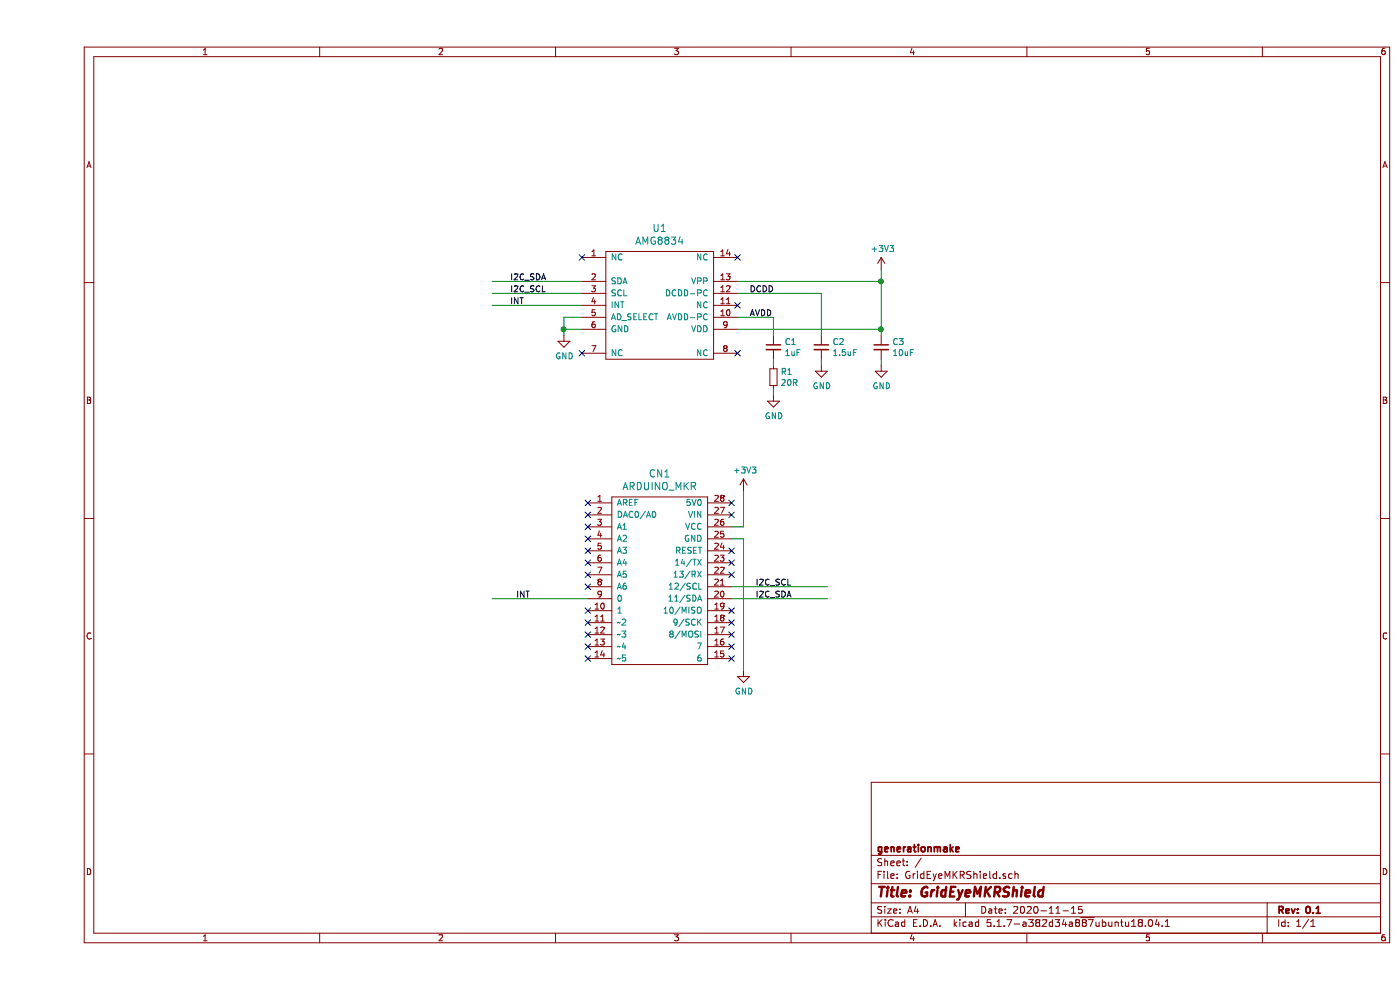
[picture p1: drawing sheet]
EESchema Schematic File Version 4
EELAYER 30 0
EELAYER END
$Descr A4 11693 8268
encoding utf-8
Sheet 1 1
Title "GridEyeMKRShield"
Date "2020-11-15"
Rev "0.1"
Comp "generationmake"
Comment1 ""
Comment2 ""
Comment3 ""
Comment4 ""
$EndDescr
$Comp
L MODULE_compute:ARDUINO_MKR CN1
U 1 1
P 5200 4850
F 0 "CN1" H 5200 5747 60  0000 C CNN
F 1 "ARDUINO_MKR" H 5200 5641 60  0000 C CNN
F 2 "MODULE_compute:ARDUINO_MKR" H 5100 5500 60  0001 C CNN
F 3 "" H 5200 4550 60  0000 C CNN
	1    5200 4850
	1    0    0    -1  
$EndComp
$Comp
L IC_sensor:AMG8834 U1
U 1 1
P 5200 2550
F 0 "U1" H 5200 3197 60  0000 C CNN
F 1 "AMG8834" H 5200 3091 60  0000 C CNN
F 2 "IC_sensor:AMG88xx" H 5100 2950 60  0001 C CNN
F 3 "" H 5200 2550 60  0000 C CNN
	1    5200 2550
	1    0    0    -1  
$EndComp
$Comp
L devices:C_0603 C1
U 1 1
P 6150 2900
F 0 "C1" H 6242 2946 50  0000 L CNN
F 1 "1uF" H 6242 2855 50  0000 L CNN
F 2 "capacitors:C_0603" H 6150 2750 50  0001 C CNN
F 3 "" H 6150 2900 50  0000 C CNN
	1    6150 2900
	1    0    0    -1  
$EndComp
$Comp
L devices:C_0603 C2
U 1 1
P 6550 2900
F 0 "C2" H 6642 2946 50  0000 L CNN
F 1 "1.5uF" H 6642 2855 50  0000 L CNN
F 2 "capacitors:C_0603" H 6550 2750 50  0001 C CNN
F 3 "" H 6550 2900 50  0000 C CNN
	1    6550 2900
	1    0    0    -1  
$EndComp
$Comp
L devices:C_0603 C3
U 1 1
P 7050 2900
F 0 "C3" H 7142 2946 50  0000 L CNN
F 1 "10uF" H 7142 2855 50  0000 L CNN
F 2 "capacitors:C_0603" H 7050 2750 50  0001 C CNN
F 3 "" H 7050 2900 50  0000 C CNN
	1    7050 2900
	1    0    0    -1  
$EndComp
$Comp
L devices:R_0603 R1
U 1 1
P 6150 3150
F 0 "R1" H 6209 3196 50  0000 L CNN
F 1 "20R" H 6209 3105 50  0000 L CNN
F 2 "resistors:R_0603" H 6150 3000 50  0001 C CNN
F 3 "" H 6150 3150 50  0000 C CNN
	1    6150 3150
	1    0    0    -1  
$EndComp
$Comp
L power-supply:GND #PWR04
U 1 1
P 6150 3300
F 0 "#PWR04" H 6150 3050 50  0001 C CNN
F 1 "GND" H 6155 3127 50  0000 C CNN
F 2 "" H 6150 3300 50  0000 C CNN
F 3 "" H 6150 3300 50  0000 C CNN
	1    6150 3300
	1    0    0    -1  
$EndComp
$Comp
L power-supply:GND #PWR05
U 1 1
P 6550 3050
F 0 "#PWR05" H 6550 2800 50  0001 C CNN
F 1 "GND" H 6555 2877 50  0000 C CNN
F 2 "" H 6550 3050 50  0000 C CNN
F 3 "" H 6550 3050 50  0000 C CNN
	1    6550 3050
	1    0    0    -1  
$EndComp
$Comp
L power-supply:GND #PWR07
U 1 1
P 7050 3050
F 0 "#PWR07" H 7050 2800 50  0001 C CNN
F 1 "GND" H 7055 2877 50  0000 C CNN
F 2 "" H 7050 3050 50  0000 C CNN
F 3 "" H 7050 3050 50  0000 C CNN
	1    7050 3050
	1    0    0    -1  
$EndComp
$Comp
L power-supply:GND #PWR01
U 1 1
P 4400 2800
F 0 "#PWR01" H 4400 2550 50  0001 C CNN
F 1 "GND" H 4405 2627 50  0000 C CNN
F 2 "" H 4400 2800 50  0000 C CNN
F 3 "" H 4400 2800 50  0000 C CNN
	1    4400 2800
	1    0    0    -1  
$EndComp
Wire Wire Line
	4550 2650 4400 2650
Wire Wire Line
	4400 2650 4400 2750
Wire Wire Line
	4550 2750 4400 2750
Connection ~ 4400 2750
Wire Wire Line
	4400 2750 4400 2800
$Comp
L power-supply:+3V3 #PWR06
U 1 1
P 7050 2250
F 0 "#PWR06" H 7050 2100 50  0001 C CNN
F 1 "+3V3" H 7065 2423 50  0000 C CNN
F 2 "" H 7050 2250 50  0000 C CNN
F 3 "" H 7050 2250 50  0000 C CNN
	1    7050 2250
	1    0    0    -1  
$EndComp
Wire Wire Line
	7050 2250 7050 2350
Wire Wire Line
	7050 3000 7050 3050
Wire Wire Line
	6550 3000 6550 3050
Wire Wire Line
	6150 3000 6150 3050
Wire Wire Line
	6150 3250 6150 3300
Wire Wire Line
	5850 2750 7050 2750
Connection ~ 7050 2750
Wire Wire Line
	7050 2750 7050 2800
Wire Wire Line
	5850 2350 7050 2350
Connection ~ 7050 2350
Wire Wire Line
	7050 2350 7050 2750
Wire Wire Line
	6150 2650 6150 2800
Wire Wire Line
	5850 2650 6150 2650
Wire Wire Line
	5850 2450 6550 2450
Wire Wire Line
	6550 2450 6550 2800
Wire Wire Line
	3800 2450 4550 2450
Wire Wire Line
	3800 2350 4550 2350
Text Label 3950 2350 0    50   ~ 0
I2C_SDA
Text Label 3950 2450 0    50   ~ 0
I2C_SCL
Text Label 5950 2650 0    50   ~ 0
AVDD
Text Label 5950 2450 0    50   ~ 0
DCDD
Wire Wire Line
	6600 5000 5800 5000
Wire Wire Line
	6600 4900 5800 4900
Text Label 6000 5000 0    50   ~ 0
I2C_SDA
Text Label 6000 4900 0    50   ~ 0
I2C_SCL
$Comp
L power-supply:GND #PWR03
U 1 1
P 5900 5600
F 0 "#PWR03" H 5900 5350 50  0001 C CNN
F 1 "GND" H 5905 5427 50  0000 C CNN
F 2 "" H 5900 5600 50  0000 C CNN
F 3 "" H 5900 5600 50  0000 C CNN
	1    5900 5600
	1    0    0    -1  
$EndComp
$Comp
L power-supply:+3V3 #PWR02
U 1 1
P 5900 4100
F 0 "#PWR02" H 5900 3950 50  0001 C CNN
F 1 "+3V3" H 5915 4273 50  0000 C CNN
F 2 "" H 5900 4100 50  0000 C CNN
F 3 "" H 5900 4100 50  0000 C CNN
	1    5900 4100
	1    0    0    -1  
$EndComp
Wire Wire Line
	5800 4400 5900 4400
Wire Wire Line
	5900 4400 5900 4100
Wire Wire Line
	5800 4500 5900 4500
Wire Wire Line
	5900 4500 5900 5600
NoConn ~ 5800 5500
NoConn ~ 5800 5400
NoConn ~ 5800 5300
NoConn ~ 5800 5200
NoConn ~ 5800 5100
NoConn ~ 5800 4800
NoConn ~ 5800 4700
NoConn ~ 5800 4600
NoConn ~ 5800 4200
NoConn ~ 5800 4300
NoConn ~ 4600 4200
NoConn ~ 4600 4300
NoConn ~ 4600 4400
NoConn ~ 4600 4500
NoConn ~ 4600 4600
NoConn ~ 4600 4700
NoConn ~ 4600 4800
NoConn ~ 4600 4900
NoConn ~ 4600 5100
NoConn ~ 4600 5200
NoConn ~ 4600 5300
NoConn ~ 4600 5400
NoConn ~ 4600 5500
NoConn ~ 4550 2950
NoConn ~ 5850 2950
NoConn ~ 5850 2150
NoConn ~ 4550 2150
NoConn ~ 5850 2550
Wire Wire Line
	3800 2550 4550 2550
Text Label 3950 2550 0    50   ~ 0
INT
Wire Wire Line
	3800 5000 4600 5000
Text Label 4000 5000 0    50   ~ 0
INT
$EndSCHEMATC
